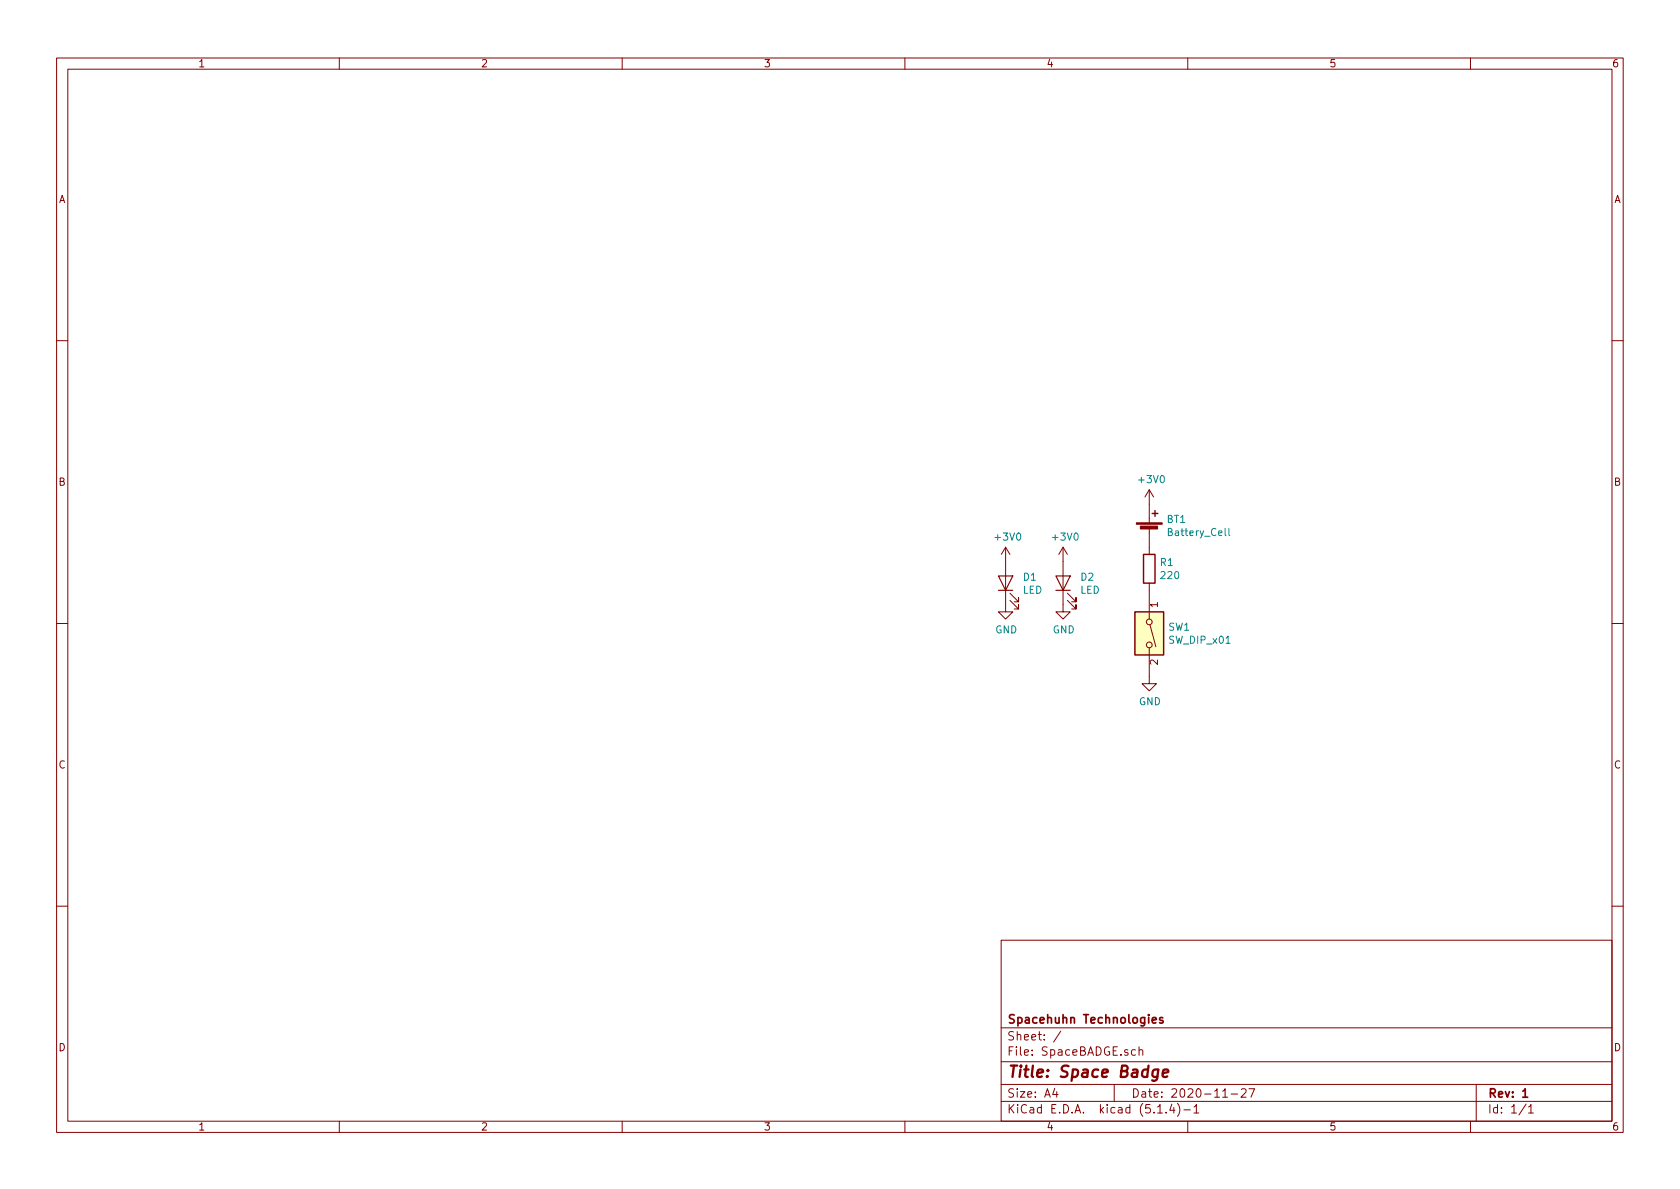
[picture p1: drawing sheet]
<svg xmlns="http://www.w3.org/2000/svg" width="297mm" height="210mm" viewBox="0 0 297 210" stroke-linecap="round" stroke-linejoin="round" font-family="sans-serif">
<g fill="none" stroke="#840000" stroke-width=".18">
<path d="M10 10.3h277v189.9h-277zM12 12.2h273v186.1h-273zM60 10.3v1.9M110 10.3v1.9M160 10.3v1.9M210 10.3v1.9M260 10.3v1.9M10 60.2h2M285 60.2h2M177.8 96.8v11.4h1.3l-1.3 1.3-1.3-1.3h1.3M177.8 96.8l-.8 1.2M177.8 96.8l.8 1.2"/>
<path d="M188 96.8v11.4h1.2l-1.2 1.3-1.3-1.3h1.3M188 96.8l-.8 1.2M188 96.8l.7 1.2M203.2 86.6v5.9M203.2 93.5v4.5M203.2 86.6l-.8 1.3M203.2 86.6l.8 1.3M10 110.3h2M178.6 106.2l1.5 1.5v-.8v.8h-.8M178.6 104.9l1.5 1.5v-.7v.7h-.8M188.7 106.2l1.5 1.5v-.8v.8h-.7M188.7 104.9l1.5 1.5v-.7v.7h-.7"/>
<path d="M203.2 114.5v6.4h1.3l-1.3 1.3-1.3-1.3h1.3M203.2 103.1v6.4M203.3 110.5l1.1 3.9M285 110.3h2M10 160.2h2M177 166.3h108v32h-108zM285 160.2h2M60 198.3v1.9M110 198.3v1.9M160 198.3v1.9M177 194.8h108M177 191.8h108"/>
<path d="M177 187.8h108M177 181.8h108M186.5 192.5l-.4 1h1M186.8 193v1M187.6 182.3l-1.3 2M197 191.8v3M200.8 185.7l-.5-.1-.2 .3 .1 .6h.6M201.4 185.7h.1a.37 .37 0 0 1 .6 .1v.8M201.4 185.1v1.5M204.7 196.8h.8M206.2 196.7v.1M207.2 195.2l-.4 1.1h.9"/>
<path d="M207.5 195.8v1M208.2 195.1a1.71 1.71 0 0 1 0 2.3M209.3 196.3h1.2M210 198.3v1.9M211.1 195.8l.4-.5v1.5M211.1 196.8h.9M216.2 194h.8M217.7 193.5h1.1M219.5 192.7l.2-.2h.3l.3 .2v.3v.2l-.9 .8h.9M220.8 192.5h1l-.6 1.5M260 198.3v1.9M261 191.8v6.5"/>
<path d="M269.8 195.2l-1.2 2M270.3 195.8l.4-.5v1.5M270.3 196.8h.8"/>
<circle cx="203.2" cy="110" r=".51"/>
<circle cx="203.2" cy="114" r=".51"/>
</g>
<path d="M203.7 180.4l.7-.1v-.3l-.4-.1-.3 .2 .1 .7h.6M205.6 180l-.4-.1-.2 .2 .1 .3 .5 .1v.3h-.6M269.2 193l.5-.5v1.5M269.2 194h.9" fill="none" stroke="#840000" stroke-width=".3"/>
<path d="M204.8 189.1l-.2 1.6a.6 .6 0 0 1-.9 .3M204.8 189.2a.68 .68 0 0 0-1 .3l-.1 .6 .2 .2 .2 .1 .5-.1M205.6 189.8l1-.2-.1-.4h-.8l-.2 1 .3 .2 .6-.1" fill="none" stroke="#840000" stroke-width=".41"/>
<path d="M176.5 101.8h2.6l-1.3 2.6zM176.5 104.4h2.6M186.7 101.8h2.5l-1.2 2.6zM186.7 104.4h2.5" fill="none" stroke="#840000" stroke-width=".2"/>
<g fill="#840000" stroke="#840000" stroke-width=".18">
<path d="M200.9 92.5h4.6v.2h-4.6z"/>
<path d="M201.6 93h3.1v.5h-3.1z"/>
</g>
<path d="M202.2 98h2v5.1h-2zM203.7 90.8h1M204.2 90.3v1M200.7 108.2h5v7.6h-5z" fill="none" stroke="#840000" stroke-width=".25"/>
<path d="M217.3 93.4v1.1l.1 .2" fill="none" stroke="#008484" stroke-width=".18"/>
<path d="M200.7 108.2h5v7.6h-5z" fill="#ffffc2" stroke="#ffffc2" stroke-width=".18"/>
<text font-size="2.8" fill="#840000" x="178" y="190.5">Title: Space Badge</text>
<g font-size="2.1" fill="#840000">
<text x="178" y="184">Sheet: /</text>
<text x="178" y="181">Spacehuhn Technologies</text>
<text x="178" y="186.7">File: SpaceBADGE.sch</text>
<text x="178" y="196.9">KiCad E.D.A. kicad (5.1.4)-1</text>
<text x="178" y="194.1">Size: A4</text>
<text x="200" y="194.1">Date: 2020-11-27</text>
<text x="263" y="194.1">Rev: 1</text>
<text x="263" y="196.9">Id: 1/1</text>
</g>
<g font-size="1.8" fill="#840000">
<text x="35" y="11.9">1</text>
<text x="85" y="11.9">2</text>
<text x="135" y="11.9">3</text>
<text x="185" y="11.9">4</text>
<text x="235" y="11.9">5</text>
<text x="285" y="11.9">6</text>
<text x="10.4" y="35.9">A</text>
<text x="285.4" y="35.9">A</text>
<text x="10.4" y="85.9">B</text>
<text x="285.4" y="85.9">B</text>
<text x="204.7" y="107.4" transform="rotate(-90 204.7 107.4)">1</text>
<text x="204.7" y="117.6" transform="rotate(-90 204.7 117.6)">2</text>
<text x="10.4" y="135.9">C</text>
<text x="285.4" y="135.9">C</text>
<text x="10.4" y="185.9">D</text>
<text x="285.4" y="185.9">D</text>
<text x="35" y="199.9">1</text>
<text x="85" y="199.9">2</text>
<text x="135" y="199.9">3</text>
<text x="185" y="199.9">4</text>
<text x="235" y="199.9">5</text>
<text x="285" y="199.9">6</text>
</g>
<g font-size="1.8" fill="#008484">
<text x="201.5" y="85.4">+3V0</text>
<text x="176.1" y="95.6">+3V0</text>
<text x="186.3" y="95.6">+3V0</text>
<text x="206.3" y="92.5">BT1</text>
<text x="206.8" y="94.8">Battery_Cell</text>
<text x="205.2" y="100.1">R1</text>
<text x="180.8" y="105">LED</text>
<text x="181" y="102.7">D1</text>
<text x="191" y="105">LED</text>
<text x="191.1" y="102.7">D2</text>
<text x="205.4" y="102.4">220</text>
<text x="176" y="112">GND</text>
<text x="186.1" y="112">GND</text>
<text x="206.6" y="111.5">SW1</text>
<text x="206.8" y="113.8">SW_DIP_x01</text>
<text x="201.4" y="124.7">GND</text>
</g>
</svg>
